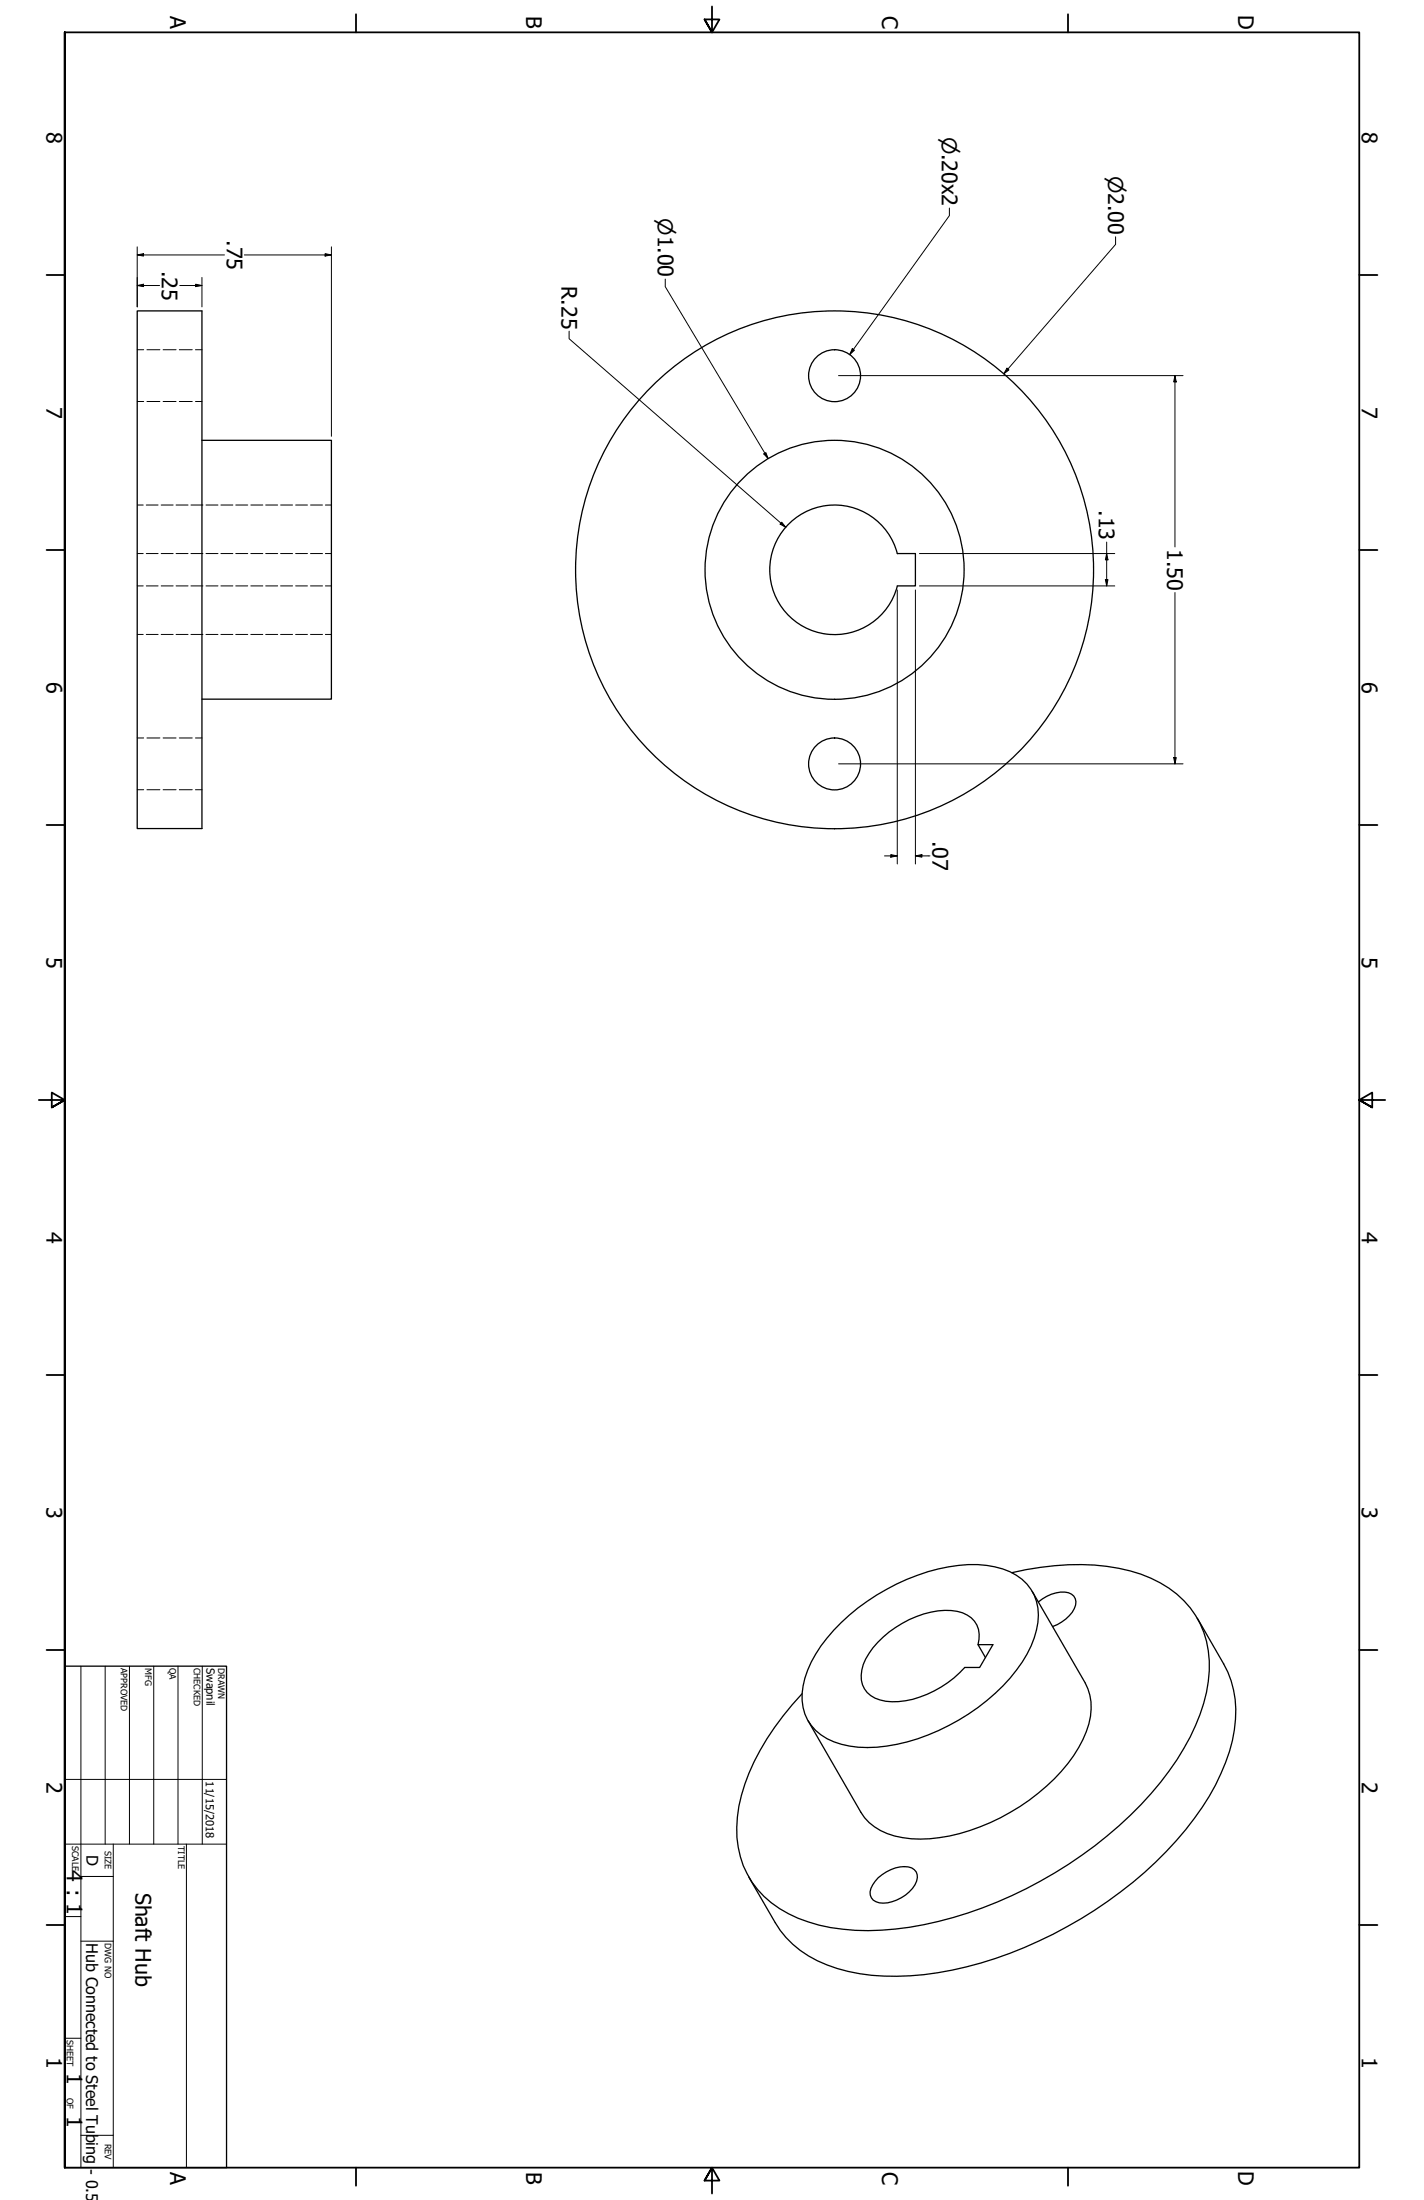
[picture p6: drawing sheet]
<svg xmlns="http://www.w3.org/2000/svg" width="559mm" height="864mm" viewBox="0 0 559 864" stroke-linecap="round" stroke-linejoin="round" font-family="sans-serif">
<!-- layer: Visible (ANSI) -->
<g fill="none" stroke="#000" stroke-width=".51">
<path d="M53.8 122h25.4v203.2h-25.4zM79.2 172.8h50.8v101.6h-50.8M352.1 230h7.1v-12.7h-7.1a25.4 25.4 0 0 0-39.2-14.5 25.4 25.4 0 0 0 .1 41.8 25.4 25.4 0 0 0 39.1-14.6M397.1 617.3a98.2 98.2 0 0 1 46.4-.7 41.2 41.2 0 0 1 27.4 20.7 43 43 0 0 1 1.5 31.2 99.9 99.9 0 0 1-24.7 39.9 167.8 167.8 0 0 1-90.8 48.1 85.9 85.9 0 0 1-39.7-2.1 39.2 39.2 0 0 1-25.5-22.1 46.4 46.4 0 0 1 .6-32 101.2 101.2 0 0 1 22.5-35.5M330.1 636.9a81.4 81.4 0 0 1 49.9-22.7 32.4 32.4 0 0 1 21.1 5.8 18.9 18.9 0 0 1 5.6 19.9 51 51 0 0 1-16.2 24.8 81.7 81.7 0 0 1-46.4 21.2 34.4 34.4 0 0 1-21.9-4.9 18.2 18.2 0 0 1-7-19.2 48.5 48.5 0 0 1 14.9-24.9zM405.1 624.7l20.7 35.9a23.8 23.8 0 0 1-.9 22.3 71.8 71.8 0 0 1-32.3 30.6 69.3 69.3 0 0 1-35 8.3 25.9 25.9 0 0 1-18.3-8.3l-22.2-38M407.5 628.8a14.2 14.2 0 0 1 11.8-3.6 4.1 4.1 0 0 1 2.3 6.2 15.3 15.3 0 0 1-8.5 7.1M469.8 635.2l10.4 18a40.8 40.8 0 0 1 3.4 30.1 88.1 88.1 0 0 1-18.3 34.9 166.2 166.2 0 0 1-97.3 56.2 86 86 0 0 1-43.5-3.1 39.2 39.2 0 0 1-20.3-16.5l-10.4-18M383.8 645.6a9.8 9.8 0 0 0-8.2-13.1 35.6 35.6 0 0 0-26.7 8.2 28.3 28.3 0 0 0-10.7 14.8 9.5 9.5 0 0 0 7.2 11.8 30.3 30.3 0 0 0 21.2-3.5 41.2 41.2 0 0 0 12-9.2h5.8l5.2-9h-5.8l2.9 5.1M344.6 737.1a13.8 13.8 0 0 1 13.2-3.9 4.3 4.3 0 0 1 1.2 6.7 15.5 15.5 0 0 1-13.9 7.1 4.2 4.2 0 0 1-3.5-2.8 4.2 4.2 0 0 1 .9-4.3z"/>
<circle cx="327.5" cy="147.5" r="10.2"/>
<circle cx="327.5" cy="223.7" r="50.8"/>
<circle cx="327.5" cy="223.7" r="101.6"/>
<circle cx="327.5" cy="299.9" r="10.2"/>
</g>
<!-- layer: Hidden (ANSI) -->
<g fill="none" stroke="#000" stroke-width=".39">
<path d="M53.8 137.3h2.6M57.7 137.3h5M64 137.3h5.1M70.4 137.3h5M76.7 137.3h2.5M53.8 157.6h2.6M57.7 157.6h5M64 157.6h5.1M70.4 157.6h5M76.7 157.6h2.5M53.8 198.2h2.4M57.4 198.2h4.6"/>
<path d="M63.2 198.2h4.7M69.1 198.2h4.7M74.9 198.2h4.7M80.8 198.2h4.7M86.7 198.2h4.7M92.5 198.2h4.7M98.4 198.2h4.7M104.3 198.2h4.7M110.1 198.2h4.7M116 198.2h4.6M121.9 198.2h4.7M127.7 198.2h2.3"/>
<path d="M53.8 217.3h2.4M57.4 217.3h4.6M63.2 217.3h4.7M69.1 217.3h4.7M74.9 217.3h4.7M80.8 217.3h4.7M86.7 217.3h4.7M92.5 217.3h4.7M98.4 217.3h4.7M104.3 217.3h4.7M110.1 217.3h4.7M116 217.3h4.6"/>
<path d="M121.9 217.3h4.7M127.7 217.3h2.3M53.8 230h2.4M57.4 230h4.6M63.2 230h4.7M69.1 230h4.7M74.9 230h4.7M80.8 230h4.7M86.7 230h4.7M92.5 230h4.7M98.4 230h4.7M104.3 230h4.7"/>
<path d="M110.1 230h4.7M116 230h4.6M121.9 230h4.7M127.7 230h2.3M53.8 249h2.4M57.4 249h4.6M63.2 249h4.7M69.1 249h4.7M74.9 249h4.7M80.8 249h4.7M86.7 249h4.7M92.5 249h4.7"/>
<path d="M98.4 249h4.7M104.3 249h4.7M110.1 249h4.7M116 249h4.6M121.9 249h4.7M127.7 249h2.3M53.8 289.7h2.6M57.7 289.7h5M64 289.7h5.1M70.4 289.7h5M76.7 289.7h2.5M53.8 310h2.6"/>
<path d="M57.7 310h5M64 310h5.1M70.4 310h5M76.7 310h2.5"/>
</g>
<!-- layer: Border (ANSI) -->
<g fill="none" stroke="#000" stroke-width=".7">
<path d="M25.4 12.7h508v838.2h-508v-838.2v838.2M139.7 5.6v7.1M279.4 2.5v10.2l2.9-5.1h-5.8l2.9 5.1-2.9-5.1M419.1 5.6v7.1M18.3 107.9h7.1M533.4 107.9h7.1M18.3 215.9h7.1M533.4 215.9h7.1M18.3 323.8h7.1M533.4 323.8h7.1M15.2 431.8h10.2l-5.1-2.9v5.8l5.1-2.9-5.1 2.9M543.6 431.8h-10.2l5.1-2.9v5.8l-5.1-2.9 5.1 2.9"/>
<path d="M18.3 539.8h7.1M533.4 539.8h7.1M18.3 647.7h7.1M533.4 647.7h7.1M18.3 755.6h7.1M533.4 755.6h7.1M139.7 850.9v7.1M276.5 856l2.9-5.1-2.9 5.1h5.8l-2.9-5.1v10.2M419.1 850.9v7.1"/>
</g>
<!-- layer: Title (ANSI) -->
<g fill="none" stroke="#000" stroke-width=".39">
<path d="M31.7 654v196.9M41.3 654v69.9M50.8 654v69.9M60.3 654v69.9M69.8 654v69.9M79.4 654v69.9M25.4 698.5h63.5M25.4 723.9h63.5M31.7 736.6h12.7M44.4 723.9v127M73.2 723.9v127M25.4 752.3h6.3"/>
<path d="M31.7 762h12.7M25.4 800.1h6.3M31.7 838.2h12.7"/>
</g>
<path d="M25.4 654h63.5v196.9h-63.5z" fill="none" stroke="#000" stroke-width=".51"/>
<!-- layer: Dimension (ANSI) -->
<g fill="none" stroke="#000" stroke-width=".39">
<path d="M53.8 96.9v23.6M127.6 99.6l2.4 .5-2.4 .4zM130 96.9v74.4M372.6 81.7v2.9l-39.2 54.6M437.8 93v2.9l-43.9 50.8M53.8 112.1l2.5-.5v.9zM53.8 100.1l2.5-.5v.9zM53.8 112.1h8.8M53.8 100.1h34.3M70.5 112.1h8.7M76.8 111.6l2.4 .5-2.4 .4zM79.2 108.9v11.6"/>
<path d="M95.9 100.1h34.1M261 109.5v3l40.4 67.5M223.3 130v3l85.1 74M334.5 136.8l.8 .7-1.9 1.7zM329.1 147.4h135.1M395.2 144.5l.7 .7-2 1.5zM461.1 147.4l.5 2.5h-1zM461.1 147.4v67.3M299.7 178.2l.8-.5 .9 2.3zM306.8 205l1.6 2-2.3-1.3zM360.8 217.3h76.7M434.3 217.3l.5 2.5h-1z"/>
<path d="M434.3 212.8v17.2M352.1 231.6v107.6M359.2 231.6v107.6M360.8 230h76.7M433.8 227.5h1l-.5 2.5zM461.1 232.6v67.2M329.1 299.8h135.1M460.6 297.4h1l-.5 2.4zM347.1 336h5M349.6 335.5l2.5 .5-2.5 .5zM359.2 336l2.6-.5v1zM359.2 336h5.7"/>
</g>
<g fill="#000">
<path d="M53.8 100.1l2.5-.5v.9z" fill-rule="evenodd"/>
<path d="M53.8 112.1l2.5-.5v.9z" fill-rule="evenodd"/>
<path d="M76.8 111.6l2.4 .5-2.4 .4z" fill-rule="evenodd"/>
<path d="M127.6 99.6l2.4 .5-2.4 .4z" fill-rule="evenodd"/>
<path d="M334.5 136.8l.8 .7-1.9 1.7z" fill-rule="evenodd"/>
<path d="M395.2 144.5l.7 .7-2 1.5z" fill-rule="evenodd"/>
<path d="M461.1 147.4l.5 2.5h-1z" fill-rule="evenodd"/>
<path d="M299.7 178.2l.8-.5 .9 2.3z" fill-rule="evenodd"/>
<path d="M306.8 205l1.6 2-2.3-1.3z" fill-rule="evenodd"/>
<path d="M434.3 217.3l.5 2.5h-1z" fill-rule="evenodd"/>
<path d="M433.8 227.5h1l-.5 2.5z" fill-rule="evenodd"/>
<path d="M460.6 297.4h1l-.5 2.4z" fill-rule="evenodd"/>
<path d="M349.6 335.5l2.5 .5-2.5 .5z" fill-rule="evenodd"/>
<path d="M359.2 336l2.6-.5v1z" fill-rule="evenodd"/>
</g>
<g font-size="8.4">
<text x="485.9" y="5.8" transform="rotate(90 485.9 5.8)">D</text>
<text x="66.8" y="6.1" transform="rotate(90 66.8 6.1)">A</text>
<text x="206.5" y="6.2" transform="rotate(90 206.5 6.2)">B</text>
<text x="346.2" y="6.1" transform="rotate(90 346.2 6.1)">C</text>
<text x="18.3" y="51.7" transform="rotate(90 18.3 51.7)">8</text>
<text x="534.4" y="51.7" transform="rotate(90 534.4 51.7)">8</text>
<text x="89" y="94.2" transform="rotate(90 89 94.2)">.75</text>
<text x="63.5" y="106.2" transform="rotate(90 63.5 106.2)">.25</text>
<text x="220.3" y="112.3" transform="rotate(90 220.3 112.3)">R.25</text>
<text x="18.3" y="159.6" transform="rotate(90 18.3 159.6)">7</text>
<text x="534.4" y="159.6" transform="rotate(90 534.4 159.6)">7</text>
<text x="431.2" y="200.3" transform="rotate(90 431.2 200.3)">.13</text>
<text x="458" y="215.5" transform="rotate(90 458 215.5)">1.50</text>
<text x="18.3" y="267.6" transform="rotate(90 18.3 267.6)">6</text>
<text x="534.4" y="267.6" transform="rotate(90 534.4 267.6)">6</text>
<text x="365.9" y="330.1" transform="rotate(90 365.9 330.1)">.07</text>
<text x="18.3" y="375.5" transform="rotate(90 18.3 375.5)">5</text>
<text x="534.4" y="375.5" transform="rotate(90 534.4 375.5)">5</text>
<text x="18.3" y="483.5" transform="rotate(90 18.3 483.5)">4</text>
<text x="534.4" y="483.5" transform="rotate(90 534.4 483.5)">4</text>
<text x="18.3" y="591.4" transform="rotate(90 18.3 591.4)">3</text>
<text x="534.4" y="591.4" transform="rotate(90 534.4 591.4)">3</text>
<text x="18.3" y="699.4" transform="rotate(90 18.3 699.4)">2</text>
<text x="534.4" y="699.4" transform="rotate(90 534.4 699.4)">2</text>
<text x="26.2" y="734.3" transform="rotate(90 26.2 734.3)">4 : 1</text>
<text x="53.2" y="742.9" transform="rotate(90 53.2 742.9)">Shaft Hub</text>
<text x="18.3" y="807.3" transform="rotate(90 18.3 807.3)">1</text>
<text x="534.4" y="807.3" transform="rotate(90 534.4 807.3)">1</text>
<text x="26.2" y="813.8" transform="rotate(90 26.2 813.8)">1</text>
<text x="26.2" y="830.5" transform="rotate(90 26.2 830.5)">1</text>
<text x="66.8" y="852.4" transform="rotate(90 66.8 852.4)">A</text>
<text x="206.5" y="852.5" transform="rotate(90 206.5 852.5)">B</text>
<text x="346.2" y="852.4" transform="rotate(90 346.2 852.4)">C</text>
<text x="485.9" y="852.1" transform="rotate(90 485.9 852.1)">D</text>
</g>
<g font-size="8">
<text x="369.6" y="53.6" transform="rotate(90 369.6 53.6)">⌀.20x2</text>
<text x="434.8" y="69.1" transform="rotate(90 434.8 69.1)">⌀2.00</text>
<text x="258.1" y="85.7" transform="rotate(90 258.1 85.7)">⌀1.00</text>
</g>
<g font-size="6.3">
<text x="33.9" y="728.1" transform="rotate(90 33.9 728.1)">D</text>
<text x="33.8" y="762.8" transform="rotate(90 33.8 762.8)">Hub Connected to Steel Tubing</text>
<text x="33.8" y="851.3" transform="rotate(90 33.8 851.3)">- 0.5i</text>
</g>
<g font-size="4.4">
<text x="81" y="654.8" transform="rotate(90 81 654.8)">Swapnil</text>
<text x="80.8" y="699.3" transform="rotate(90 80.8 699.3)">11/15/2018</text>
</g>
<g font-size="3.5">
<text x="47.4" y="654.8" transform="rotate(90 47.4 654.8)">APPROVED</text>
<text x="57" y="654.8" transform="rotate(90 57 654.8)">MFG</text>
<text x="66.5" y="654.8" transform="rotate(90 66.5 654.8)">QA</text>
<text x="76" y="654.8" transform="rotate(90 76 654.8)">CHECKED</text>
<text x="85.6" y="654.8" transform="rotate(90 85.6 654.8)">DRAWN</text>
<text x="28.4" y="724.7" transform="rotate(90 28.4 724.7)">SCALE</text>
<text x="69.8" y="724.7" transform="rotate(90 69.8 724.7)">TITLE</text>
<text x="41.1" y="726.7" transform="rotate(90 41.1 726.7)">SIZE</text>
<text x="41.1" y="762.8" transform="rotate(90 41.1 762.8)">DWG NO</text>
<text x="26.2" y="800.9" transform="rotate(90 26.2 800.9)">SHEET</text>
<text x="26.2" y="823.5" transform="rotate(90 26.2 823.5)">OF</text>
<text x="41.1" y="841.4" transform="rotate(90 41.1 841.4)">REV</text>
</g>
</svg>
